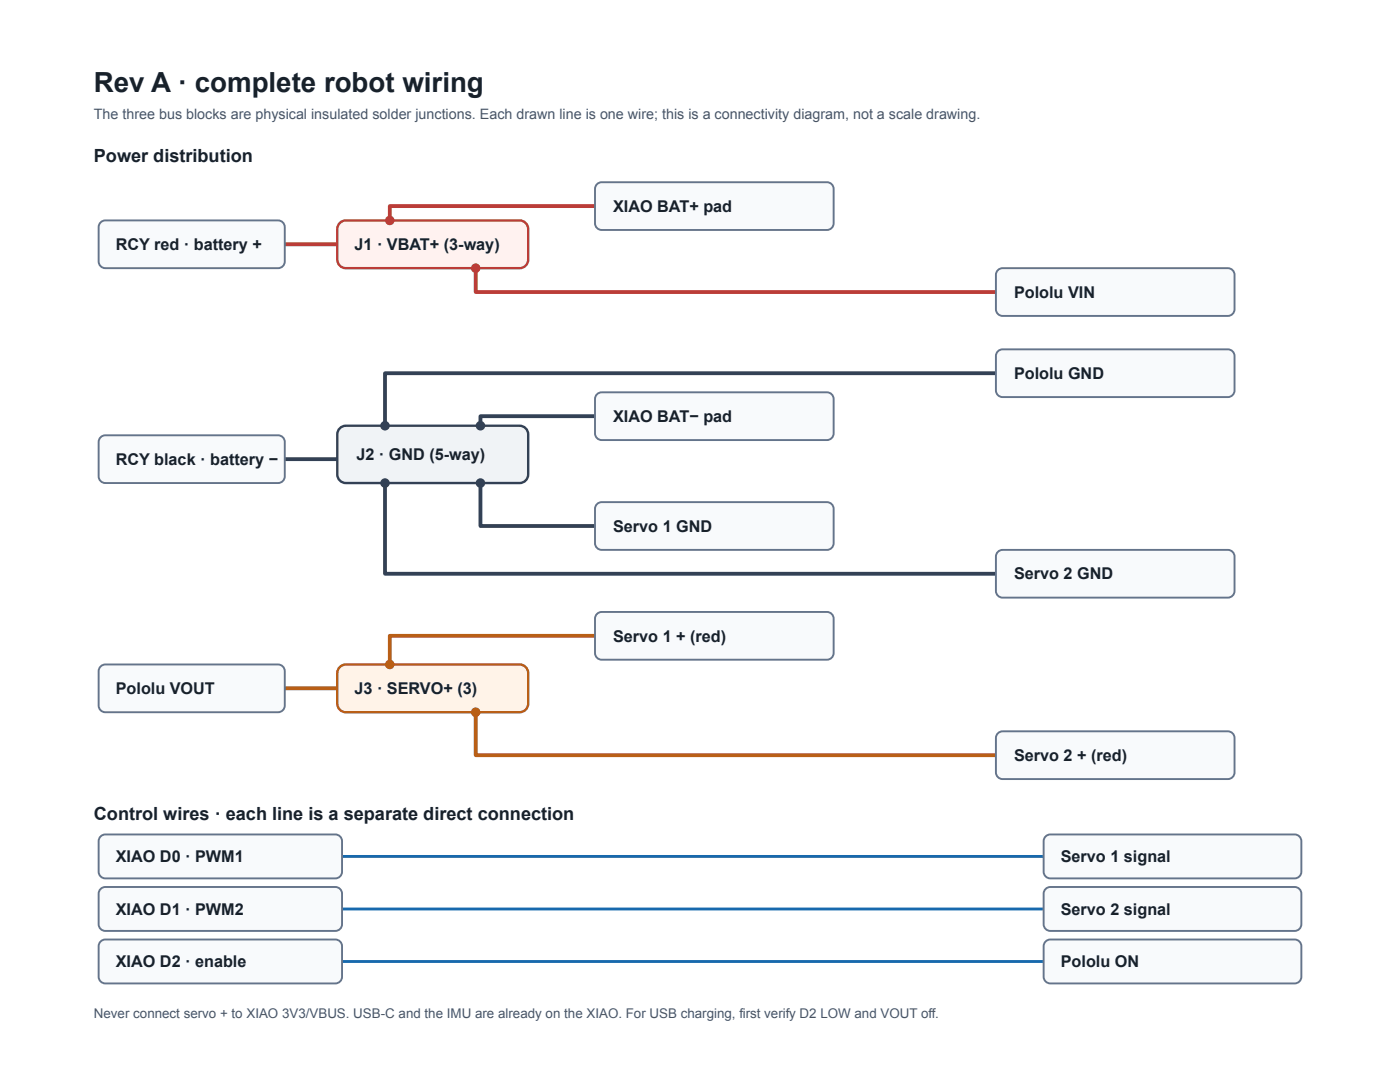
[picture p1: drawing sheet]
<svg xmlns="http://www.w3.org/2000/svg" width="279mm" height="216mm" viewBox="0 0 279 216" stroke-linecap="round" stroke-linejoin="round" font-family="sans-serif">
<path d="M56.8 48.7h10.5M94.9 53.5v4.8h103.9M118.7 41.1h-40.9v2.9" fill="none" stroke="#bb3d38" stroke-width=".76"/>
<path d="M20.2 44.2l.8-.2h34.5a1.33 1.33 0 0 1 1.3 1.3v6.9a1.33 1.33 0 0 1-1.3 1.3h-34.5a1.33 1.33 0 0 1-1.3-1.3v-6.9l.1-.4z" fill="#f8fafc" stroke="#64748b" stroke-width=".38"/>
<path d="M67.8 44.5l.8-.5h.4h34.7a1.71 1.71 0 0 1 1.7 1.7v6.1a1.71 1.71 0 0 1-1.7 1.7h-34.7a1.71 1.71 0 0 1-1.7-1.7v-6.1l.1-.5z" fill="#fff2f0" stroke="#bb3d38" stroke-width=".48"/>
<g fill="#f8fafc" stroke="#64748b" stroke-width=".38">
<path d="M119.3 36.6l.8-.2h44.9a1.34 1.34 0 0 1 1.4 1.3v6.9a1.33 1.33 0 0 1-1.4 1.3h-44.9a1.33 1.33 0 0 1-1.4-1.3v-6.9l.1-.4z"/>
<path d="M199 54.1l.7-.5 .4-.1h44.9a1.33 1.33 0 0 1 1.4 1.3v6.9a1.33 1.33 0 0 1-1.4 1.3h-44.9a1.33 1.33 0 0 1-1.3-1.3v-6.9z"/>
</g>
<g fill="#bb3d38">
<circle cx="77.8" cy="44" r=".95"/>
<circle cx="94.9" cy="53.5" r=".95"/>
</g>
<path d="M198.8 74.5h-122v10.5M56.8 91.6h10.5M76.8 96.4v18.1h122M95.9 96.4v8.6h22.8M118.7 83h-22.8v2" fill="none" stroke="#334155" stroke-width=".76"/>
<path d="M19.9 87.4l.7-.5h.4h34.5a1.33 1.33 0 0 1 1.3 1.3v6.9a1.33 1.33 0 0 1-1.3 1.3h-34.5a1.33 1.33 0 0 1-1.3-1.3v-6.9z" fill="#f8fafc" stroke="#64748b" stroke-width=".38"/>
<path d="M67.8 85.5l.8-.5h.4h34.7a1.71 1.71 0 0 1 1.7 1.7v8a1.71 1.71 0 0 1-1.7 1.7h-34.7a1.71 1.71 0 0 1-1.7-1.7v-8l.1-.5z" fill="#f0f3f6" stroke="#334155" stroke-width=".48"/>
<g fill="#f8fafc" stroke="#64748b" stroke-width=".38">
<path d="M199 70.3l.7-.5 .4-.1h44.9a1.33 1.33 0 0 1 1.4 1.3v6.9a1.33 1.33 0 0 1-1.4 1.3h-44.9a1.33 1.33 0 0 1-1.3-1.3v-6.9z"/>
<path d="M119.3 78.5l.8-.2h44.9a1.33 1.33 0 0 1 1.4 1.3v6.9a1.33 1.33 0 0 1-1.4 1.3h-44.9a1.33 1.33 0 0 1-1.4-1.3v-6.9l.1-.4z"/>
<path d="M119.3 100.5l.8-.3h44.9a1.33 1.33 0 0 1 1.4 1.3v6.9a1.33 1.33 0 0 1-1.4 1.3h-44.9a1.33 1.33 0 0 1-1.4-1.3v-6.9l.1-.4z"/>
<path d="M199 110.3l.7-.5 .4-.1h44.9a1.33 1.33 0 0 1 1.4 1.4v6.8a1.33 1.33 0 0 1-1.4 1.4h-44.9a1.33 1.33 0 0 1-1.3-1.4v-6.8z"/>
</g>
<g fill="#334155">
<circle cx="76.8" cy="85" r=".95"/>
<circle cx="95.9" cy="85" r=".95"/>
<circle cx="95.9" cy="96.4" r=".95"/>
<circle cx="76.8" cy="96.4" r=".95"/>
</g>
<path d="M56.8 137.4h10.5M118.7 126.9h-40.9v5.7M94.9 142.1v8.6h103.9" fill="none" stroke="#b95f16" stroke-width=".76"/>
<path d="M20.2 132.8l.8-.2h34.5a1.33 1.33 0 0 1 1.3 1.3v6.9a1.34 1.34 0 0 1-1.3 1.3h-34.5a1.33 1.33 0 0 1-1.3-1.3v-6.9l.1-.4z" fill="#f8fafc" stroke="#64748b" stroke-width=".38"/>
<path d="M67.8 133.1l.8-.4 .4-.1h34.7a1.71 1.71 0 0 1 1.7 1.7v6.1a1.71 1.71 0 0 1-1.7 1.7h-34.7a1.71 1.71 0 0 1-1.7-1.7v-6.1l.1-.5z" fill="#fff3e8" stroke="#b95f16" stroke-width=".48"/>
<g fill="#f8fafc" stroke="#64748b" stroke-width=".38">
<path d="M119.3 122.4l.8-.3h44.9a1.33 1.33 0 0 1 1.4 1.3v6.9a1.34 1.34 0 0 1-1.4 1.3h-44.9a1.33 1.33 0 0 1-1.4-1.3v-6.9l.1-.4z"/>
<path d="M199.3 146.2l.8-.3h44.9a1.33 1.33 0 0 1 1.4 1.4v6.8a1.33 1.33 0 0 1-1.4 1.4h-44.9a1.33 1.33 0 0 1-1.3-1.4v-6.8v-.5z"/>
</g>
<g fill="#b95f16">
<circle cx="77.8" cy="132.6" r=".95"/>
<circle cx="94.9" cy="142.1" r=".95"/>
</g>
<path d="M68.3 170.9h140M68.3 181.4h140M68.3 191.9h140" fill="none" stroke="#1769ad" stroke-width=".57"/>
<g fill="#f8fafc" stroke="#64748b" stroke-width=".38">
<path d="M20.2 166.8l.8-.3h45.9a1.33 1.33 0 0 1 1.4 1.3v6.1a1.33 1.33 0 0 1-1.4 1.4h-45.9a1.33 1.33 0 0 1-1.3-1.4v-6.1l.1-.4z"/>
<path d="M208.8 166.8l.8-.3h48.8a1.33 1.33 0 0 1 1.3 1.3v6.1a1.33 1.33 0 0 1-1.3 1.4h-48.8a1.33 1.33 0 0 1-1.3-1.4v-6.1v-.4z"/>
<path d="M20.2 177.2l.8-.2h45.9a1.33 1.33 0 0 1 1.4 1.3v6.1a1.33 1.33 0 0 1-1.4 1.4h-45.9a1.33 1.33 0 0 1-1.3-1.4v-6.1l.1-.4z"/>
<path d="M208.5 177.5l.7-.4 .4-.1h48.8a1.33 1.33 0 0 1 1.3 1.3v6.1a1.33 1.33 0 0 1-1.3 1.4h-48.8a1.33 1.33 0 0 1-1.3-1.4v-6.1z"/>
<path d="M20.2 187.7l.8-.2h45.9a1.33 1.33 0 0 1 1.4 1.3v6.1a1.33 1.33 0 0 1-1.4 1.3h-45.9a1.33 1.33 0 0 1-1.3-1.3v-6.1l.1-.4z"/>
<path d="M208.5 188l.7-.5h.4h48.8a1.33 1.33 0 0 1 1.3 1.3v6.1a1.33 1.33 0 0 1-1.3 1.3h-48.8a1.33 1.33 0 0 1-1.3-1.3v-6.1z"/>
</g>
<text font-size="5.5" fill="#18212a" x="18.7" y="18.4">Rev A · complete robot wiring</text>
<g font-size="3.6" fill="#18212a">
<text x="18.7" y="32.4">Power distribution</text>
<text x="18.7" y="163.6">Control wires · each line is a separate direct connection</text>
</g>
<g font-size="3.2" fill="#18212a">
<text x="122.4" y="42.3">XIAO BAT+ pad</text>
<text x="23.1" y="49.9">RCY red · battery +</text>
<text x="70.7" y="49.9">J1 · VBAT+ (3-way)</text>
<text x="202.4" y="59.4">Pololu VIN</text>
<text x="202.4" y="75.6">Pololu GND</text>
<text x="122.4" y="84.2">XIAO BAT− pad</text>
<text x="23.1" y="92.8">RCY black · battery −</text>
<text x="71.1" y="91.8">J2 · GND (5-way)</text>
<text x="122.4" y="106.1">Servo 1 GND</text>
<text x="202.4" y="115.6">Servo 2 GND</text>
<text x="122.4" y="128">Servo 1 + (red)</text>
<text x="23.1" y="138.5">Pololu VOUT</text>
<text x="70.7" y="138.5">J3 · SERVO+ (3)</text>
<text x="202.4" y="151.8">Servo 2 + (red)</text>
<text x="23.1" y="172">XIAO D0 · PWM1</text>
<text x="211.7" y="172">Servo 1 signal</text>
<text x="23.1" y="182.5">XIAO D1 · PWM2</text>
<text x="211.7" y="182.5">Servo 2 signal</text>
<text x="23.1" y="193">XIAO D2 · enable</text>
<text x="211.7" y="193">Pololu ON</text>
</g>
<text font-size="2.9" fill="#475569" x="18.7" y="23.8">The three bus blocks are physical insulated solder junctions. Each drawn line is one wire; this is a connectivity diagram, not a scale drawing.</text>
<text font-size="2.7" fill="#475569" x="18.7" y="203.1">Never connect servo + to XIAO 3V3/VBUS. USB-C and the IMU are already on the XIAO. For USB charging, first verify D2 LOW and VOUT off.</text>
</svg>
